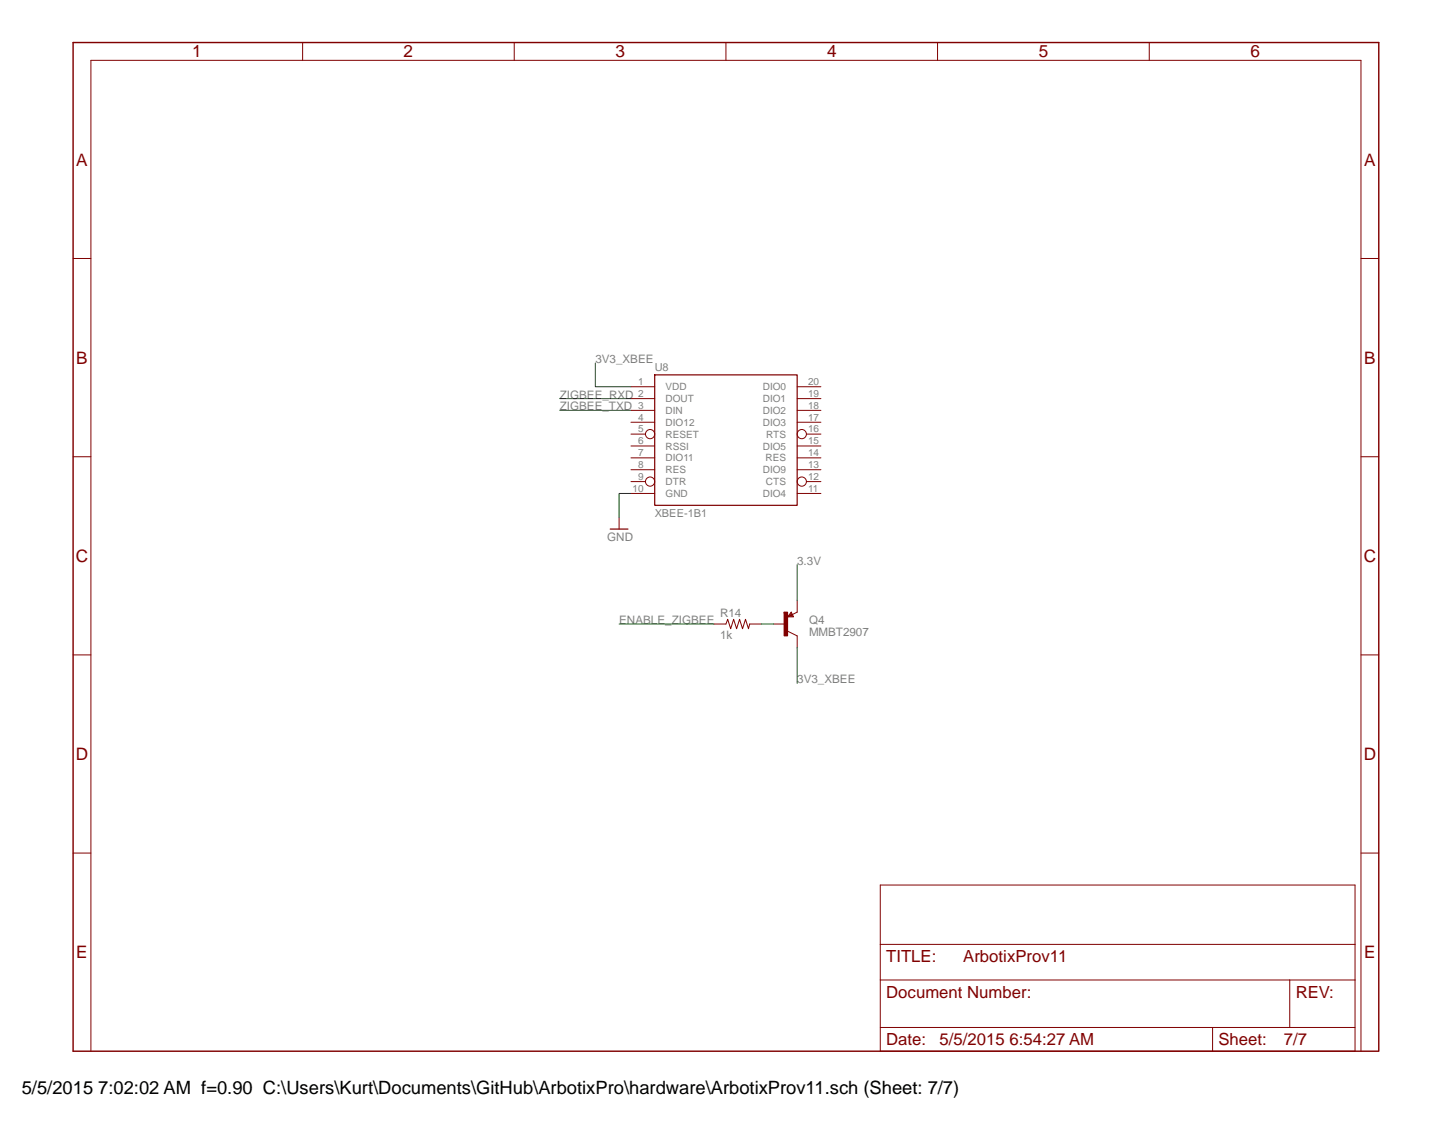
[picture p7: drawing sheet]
<svg xmlns="http://www.w3.org/2000/svg" width="279mm" height="216mm" viewBox="0 0 279 216" stroke-linecap="round" stroke-linejoin="round" font-family="sans-serif">
<path d="M151.9 118.6l.1 .1M152.1 118.5v.2M152.1 118.4l.2 .3M152.2 118.2l.3 .5M152.3 118.1l.3 .6M152.4 117.9l.4 .9h-1.1zM153.5 117.9l-1.8 .9M151.7 121.6l1.8 .9" fill="none" stroke="#800000" stroke-width=".19"/>
<path d="M151 117.9h.7v4.6h-.7z" fill="#800000"/>
<g fill="none" stroke="#800000" stroke-width=".19">
<path d="M58.3 8.2v3.4M99 8.2v3.4M139.8 8.2v3.4M180.5 8.2v3.4M221.3 8.2v3.4M14.1 49.8h3.4M262.1 49.8h3.4M121.5 79h4.6M121.5 76.8h4.6M121.5 74.5h4.6M153.5 79h4.6M153.5 74.5h4.6"/>
<path d="M153.5 76.8h4.6M14.1 88h3.4M119.2 99.6v2.3M121.5 92.8h2.8M121.5 81.3h4.6M121.5 95h4.6M121.5 85.9h4.6M121.5 90.5h4.6M121.5 88.2h4.6M121.5 83.6h2.8M153.5 81.3h4.6M153.5 95h4.6"/>
<path d="M153.5 85.9h4.6M153.5 90.5h4.6M153.5 88.2h4.6M155.3 92.8h2.8M155.3 83.6h2.8M262.1 88h3.4M151 117.9h.7v4.6h-.7zM151 117.9h.1M153.5 115.6v2.3M14.1 126.1h3.4M137.5 120.2h2.3l.3-.9 .6 1.8 .6-1.8 .5 1.8 .6-1.8 .6 1.8 .6-1.8 .5 1.8 .3-.9h2.2M148.9 120.2h2.3"/>
<path d="M153.5 122.5v2.3M262.1 126.1h3.4M14.1 164.3h3.4M262.1 164.3h3.4M169.5 188.7h91.4M169.5 197.9v-27.4h91.4v27.4M169.5 181.9h91.4M233.5 197.9v4.6M233.5 197.9h14.8M248.3 197.9h12.6v4.6h-91.4v-4.6h64M248.3 188.7v9.2M17.5 202.5v-190.9h244.6v190.9"/>
<circle cx="125.2" cy="92.8" r=".89"/>
<circle cx="125.2" cy="83.6" r=".89"/>
<circle cx="154.4" cy="92.8" r=".89"/>
<circle cx="154.4" cy="83.6" r=".89"/>
</g>
<path d="M126.1 72.2h27.4v25.1h-27.4zM117.5 101.9h3.4" fill="none" stroke="#800000" stroke-width=".23"/>
<path d="M14.1 8.2h251.4v194.3h-251.4z" fill="none" stroke="#800000" stroke-width=".28"/>
<path d="M107.8 76.8h13.7M107.8 79h13.7M114.6 69.9v4.6h6.9M121.5 95h-2.3v4.6M153.5 108.8v6.8M119.2 120.2h18.3M146.6 120.2h2.3M153.5 124.8v6.8" fill="none" stroke="#008000" stroke-width=".19"/>
<text font-size="3.5" x="4.2" y="210.7">5/5/2015 7:02:02 AM f=0.90 C:\Users\Kurt\Documents\GitHub\ArbotixPro\hardware\ArbotixProv11.sch (Sheet: 7/7)</text>
<g font-size="3.3" fill="#800000">
<text x="37" y="11.1">1</text>
<text x="77.7" y="11.1">2</text>
<text x="118.5" y="11.1">3</text>
<text x="159.3" y="11.1">4</text>
<text x="200" y="11.1">5</text>
<text x="240.8" y="11.1">6</text>
<text x="14.7" y="31.9">A</text>
<text x="262.7" y="31.9">A</text>
<text x="14.7" y="70">B</text>
<text x="262.7" y="70">B</text>
<text x="14.6" y="108.2">C</text>
<text x="262.6" y="108.2">C</text>
<text x="14.6" y="146.4">D</text>
<text x="262.6" y="146.4">D</text>
<text x="14.7" y="184.5">E</text>
<text x="262.7" y="184.5">E</text>
</g>
<g font-size="3.2" fill="#800000">
<text x="170.6" y="185.3">TITLE:</text>
<text x="185.5" y="185.3">ArbotixProv11</text>
<text x="170.6" y="192.2">Document Number:</text>
<text x="249.5" y="192.2">REV:</text>
<text x="170.6" y="201.3">Date:</text>
<text x="180.9" y="201.3">5/5/2015 6:54:27 AM</text>
<text x="234.6" y="201.3">Sheet:</text>
<text x="247.2" y="201.3">7/7</text>
</g>
<g font-size="2.2" fill="#808080">
<text x="114.6" y="69.9">3V3_XBEE</text>
<text x="107.8" y="76.8">ZIGBEE_RXD</text>
<text x="107.8" y="79.1">ZIGBEE_TXD</text>
<text x="116.9" y="104.2">GND</text>
<text x="153.5" y="108.8">3.3V</text>
<text x="138.6" y="118.8">R14</text>
<text x="119.2" y="120.2">ENABLE_ZIGBEE</text>
<text x="138.6" y="123.1">1k</text>
<text x="155.8" y="122.5">MMBT2907</text>
<text x="155.8" y="120.2">Q4</text>
<text x="153.5" y="131.6">3V3_XBEE</text>
</g>
<g font-size="2.1" fill="#808080">
<text x="126.1" y="71.5">U8</text>
<text x="126.1" y="99.6">XBEE-1B1</text>
</g>
<g font-size="1.9" fill="#808080">
<text x="122.9" y="74.1">1</text>
<text x="122.9" y="76.4">2</text>
<text x="128.2" y="75.2">VDD</text>
<text x="128.2" y="77.4">DOUT</text>
<text x="146.9" y="75.2">DIO0</text>
<text x="146.9" y="77.4">DIO1</text>
<text x="155.6" y="74.1">20</text>
<text x="155.6" y="76.4">19</text>
<text x="122.9" y="83.3">5</text>
<text x="122.9" y="78.7">3</text>
<text x="122.9" y="81">4</text>
<text x="128.2" y="79.7">DIN</text>
<text x="128.2" y="82">DIO12</text>
<text x="146.9" y="79.7">DIO2</text>
<text x="146.9" y="82">DIO3</text>
<text x="155.6" y="83.3">16</text>
<text x="155.6" y="78.7">18</text>
<text x="155.6" y="81">17</text>
<text x="122.9" y="85.6">6</text>
<text x="122.9" y="87.9">7</text>
<text x="128.2" y="84.3">RESET</text>
<text x="128.2" y="86.6">RSSI</text>
<text x="128.2" y="88.9">DIO11</text>
<text x="146.9" y="86.6">DIO5</text>
<text x="147.4" y="88.9">RES</text>
<text x="147.5" y="84.3">RTS</text>
<text x="155.6" y="87.9">14</text>
<text x="155.6" y="85.6">15</text>
<text x="121.8" y="94.7">10</text>
<text x="122.9" y="92.4">9</text>
<text x="122.9" y="90.1">8</text>
<text x="128.2" y="93.5">DTR</text>
<text x="128.2" y="95.7">GND</text>
<text x="128.2" y="91.2">RES</text>
<text x="146.9" y="95.7">DIO4</text>
<text x="146.9" y="91.2">DIO9</text>
<text x="147.5" y="93.5">CTS</text>
<text x="155.6" y="92.4">12</text>
<text x="155.6" y="94.7">11</text>
<text x="155.6" y="90.1">13</text>
</g>
</svg>
